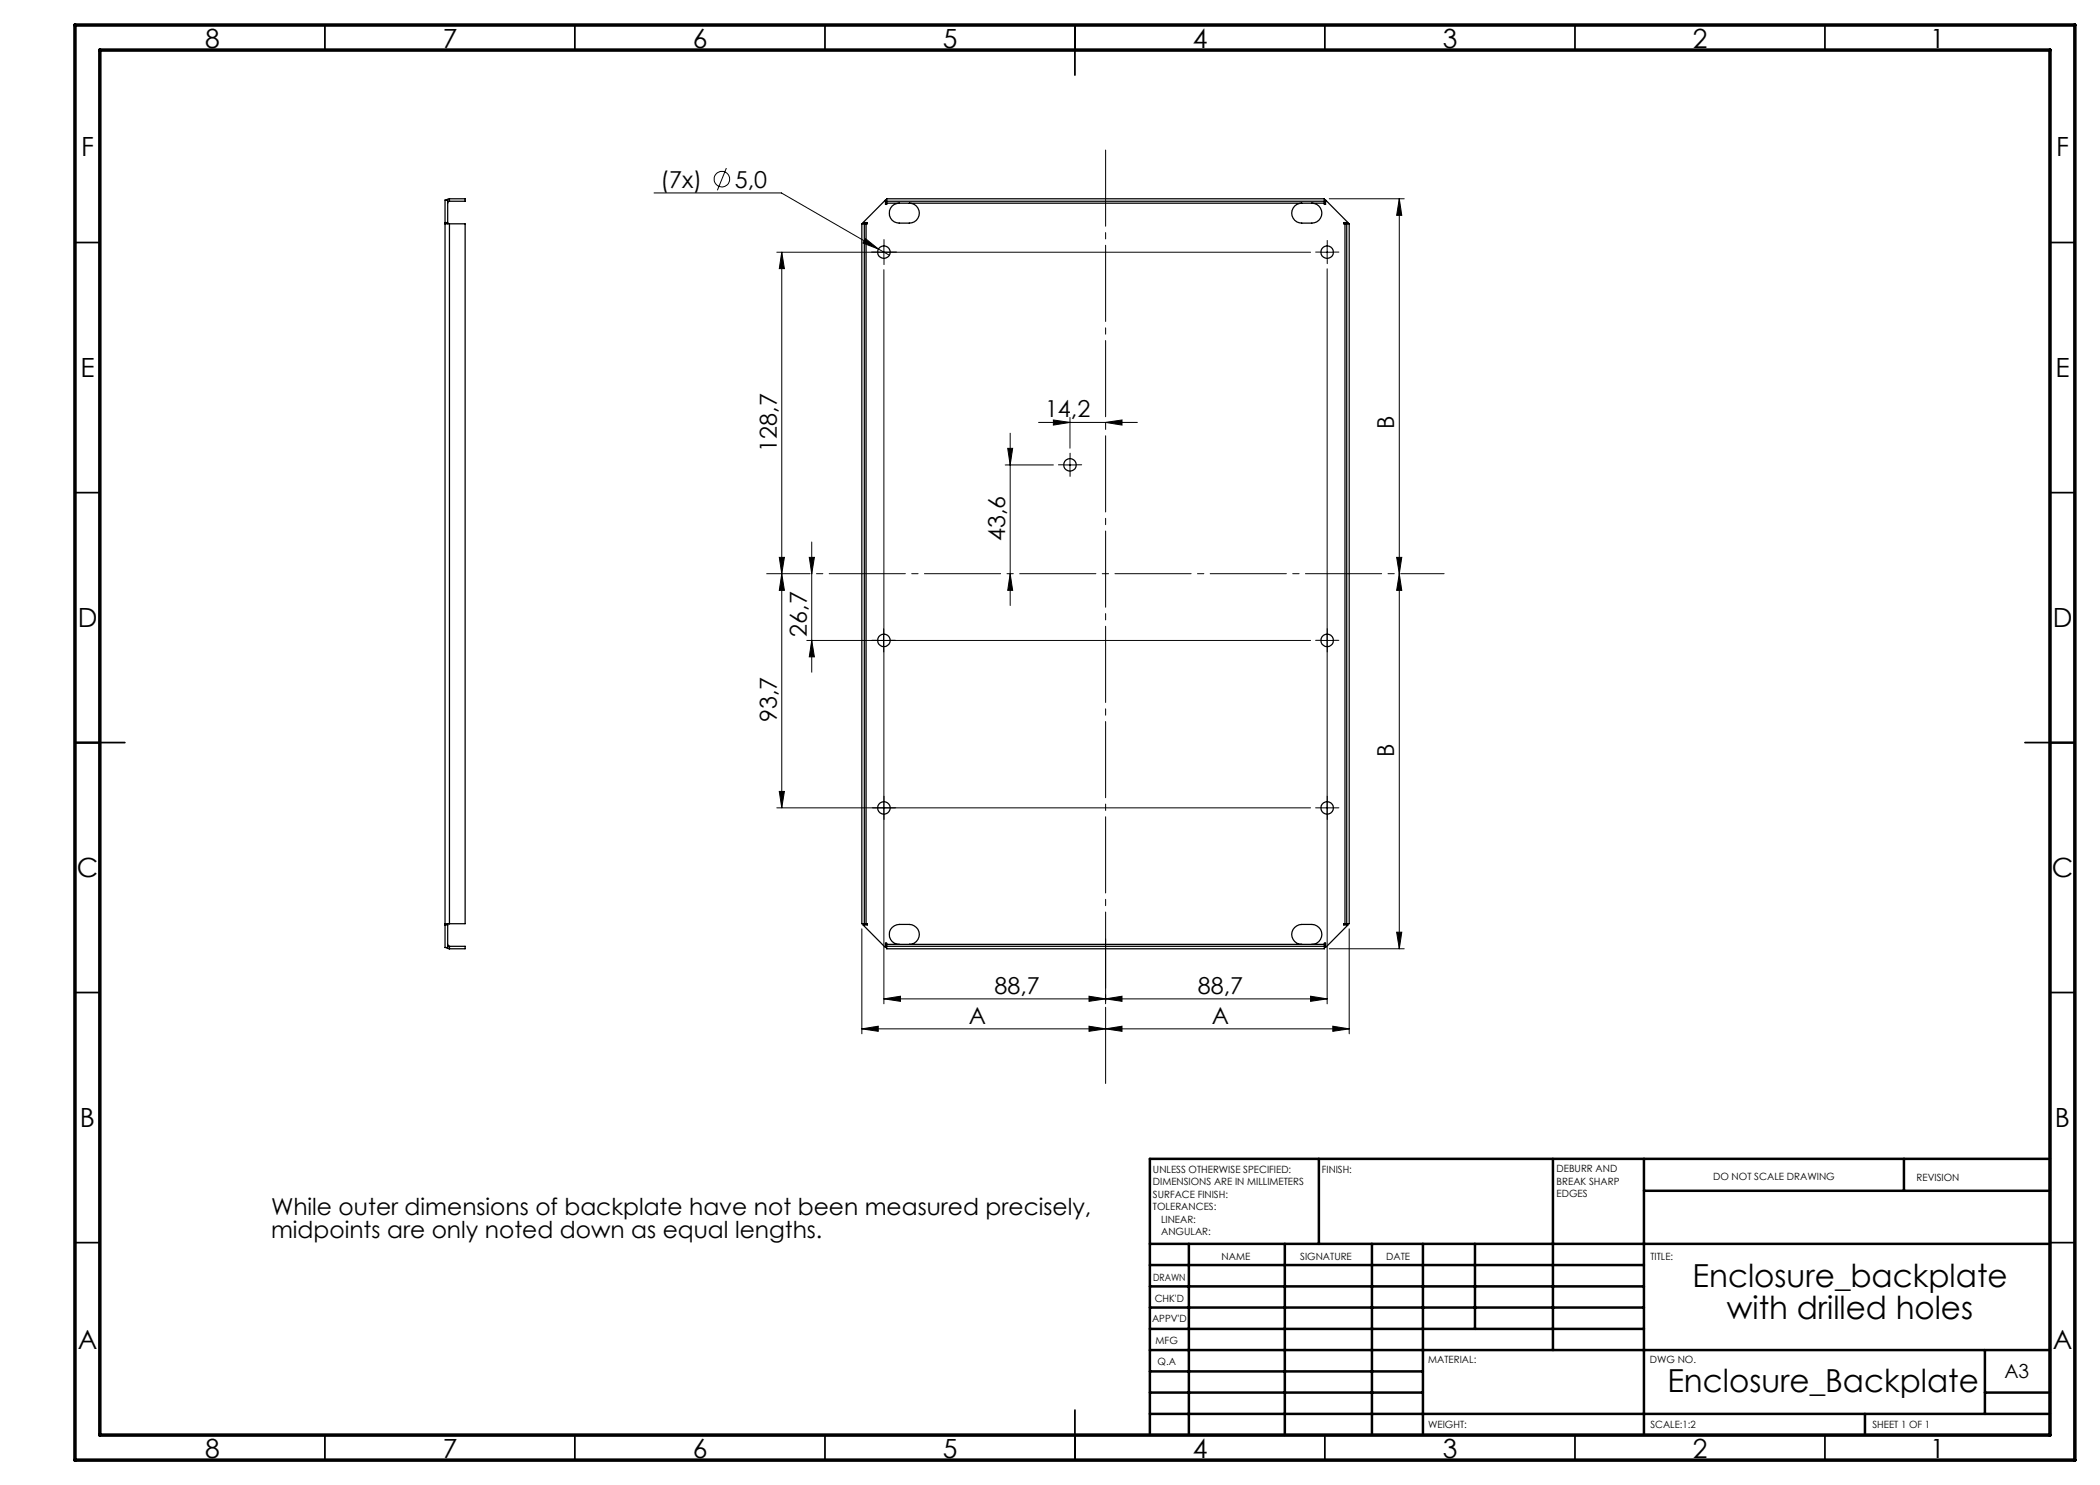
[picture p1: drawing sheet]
<svg xmlns="http://www.w3.org/2000/svg" width="420mm" height="297mm" viewBox="0 0 420 297" stroke-linecap="round" stroke-linejoin="round" font-family="sans-serif">
<g fill="none" stroke="#000" stroke-width=".2">
<path d="M130.8 38.6h25.5l19.4 11.2M145.3 33.6l-1.8 4.5M265.9 39.8h14.9M279.9 39.8v150M279.9 39.8l.5 3.3h-1.1zM155.4 50.4h106.7M156.4 50.4l.5 3.3h-1zM156.4 50.4v111.2M173.1 47.7l2.6 2.1-3.1-1.2zM175.7 49.8l2.2 1.2M176.8 49.2v2.5M176.8 53.9v146.9"/>
<path d="M264.2 50.4h2.5M265.4 49.2v2.5M265.4 53.8v147M201 93h9.7M201.5 89.7h1l-.5 3.3zM202 86.6v34.5M207.7 84.5h19.8M210.7 84l3.3 .5-3.3 .5zM212.8 93h2.4M214 83.5v6.1M214 91.7v2.5M221.1 84.5l3.3-.5v1z"/>
<path d="M155.9 111.5h1l-.5 3.3zM156.4 114.8l.5 3.3h-1zM161.9 111.5h1l-.6 3.3zM162.3 108.4v26M202 114.8l.5 3.3h-1zM279.3 111.5h1.1l-.5 3.3zM279.9 114.8l.5 3.3h-1.1zM161.4 128.1h100.7M162.3 128.1l.6 3.3h-1zM176.7 126.8v2.5M264.2 128.1h2.5M155.9 158.3h1l-.5 3.3z"/>
<path d="M155.4 161.6h106.7M264.2 161.6h2.5M172.4 185.8v21M176.8 199.8l3.3-.6v1.1zM217.8 199.2l3.3 .6-3.3 .5zM221.1 199.8l3.3-.6v1.1zM221.1 187.7v13.1M262.1 199.2l3.3 .6-3.3 .5zM265.4 199.8h-88.6M265.9 189.8h14.9M269.8 185.8v21M279.3 186.4h1.1l-.5 3.4z"/>
<path d="M172.4 205.8l3.2-.6v1.1zM172.4 205.8h97.4M217.8 205.2l3.3 .6-3.3 .5zM221.1 205.8l3.3-.6v1.1zM266.6 205.2l3.2 .6-3.2 .5z"/>
<circle cx="144.4" cy="35.8" r="1.55"/>
</g>
<path d="M221.1 29.7v187.3" fill="none" stroke="#000" stroke-width=".2" stroke-dasharray="15.2 1.3 1.3 1.3" stroke-dashoffset="-.3"/>
<path d="M153.3 114.7h135.5" fill="none" stroke="#000" stroke-width=".2" stroke-dasharray="15.2 1.3 1.3 1.3" stroke-dashoffset="6.6"/>
<g fill="none" stroke="#000" stroke-width=".2" stroke-dasharray="15.2 1.3 1.3 1.3">
<path d="M175.5 50.4h-1.2M176.8 49.2v-1.3M176.8 51.7v1.2M178 50.4h1.3M264.2 50.4h-1.1M265.4 49.2v-1.1M265.4 51.7v1M266.7 50.4h1.1M212.8 93h-1.1M214 91.7v-1.1M214 94.2v1.1M215.3 93h1"/>
<path d="M175.5 128.1h-1.1M176.7 126.8v-1.1M176.7 129.3v1.1M178 128.1h1.1M264.2 128.1h-1.1M265.4 126.8v-1.1M265.4 129.3v1.1M266.7 128.1h1.1M175.5 161.6h-1M176.8 160.3v-1.1M176.8 162.8v1.1M178 161.6h1.1"/>
<path d="M264.2 161.6h-1.1M265.4 160.3v-1.1M265.4 162.8v1.1M266.7 161.6h1.1"/>
</g>
<g fill="none" stroke="#000" stroke-width=".35">
<path d="M65 5v5M115 5v5M165 5v5M215 5v10M265 5v5M315 5v5M365 5v5M15 48.5h5M410 48.5h5M15 98.5h5M410 98.5h5M15 148.5h10"/>
<path d="M405 148.5h10M15 198.5h5M410 198.5h5M15 248.5h5M410 248.5h5M65 287v5M115 287v5M165 287v5M215 282v10M265 287v5M315 287v5M365 287v5"/>
</g>
<g fill="none" stroke="#000" stroke-width=".5">
<path d="M263.8 231.8v17M310.6 231.8v38.2M328.8 231.8v55.2M328.8 238.2h81.2M380.8 231.8v6.4M410 231.8h-180v55.2M230 248.8h180M230 257.3h98.8M230 253h98.8M237.8 248.8v38.2M257 248.8v38.2M274.4 248.8v38.2"/>
<path d="M284.6 248.8v38.2M295 248.8v17M230 265.8h98.8M230 261.5h98.8M230 278.5h54.6M230 274.3h54.6M230 270h180M397 278.5h13M397 270v12.8M230 282.8h180M373 282.8v4.2"/>
</g>
<path d="M15 5h400v287h-400zM20 10h390v277h-390z" fill="none" stroke="#000" stroke-width=".7"/>
<g fill="#000">
<path d="M173.1 47.7l2.6 2.1-3.1-1.2z"/>
<path d="M279.9 39.8l.5 3.3h-1.1zM279.3 111.5h1.1l-.5 3.3z"/>
<path d="M221.1 84.5l3.3-.5v1zM210.7 84l3.3 .5-3.3 .5z"/>
<path d="M155.9 111.5h1l-.5 3.3zM156.4 50.4l.5 3.3h-1zM202 114.8l.5 3.3h-1zM201.5 89.7h1l-.5 3.3z"/>
<path d="M156.4 114.8l.5 3.3h-1zM155.9 158.3h1l-.5 3.3zM161.9 111.5h1l-.6 3.3zM162.3 128.1l.6 3.3h-1z"/>
<path d="M221.1 199.8l3.3-.6v1.1zM262.1 199.2l3.3 .6-3.3 .5z"/>
<path d="M217.8 199.2l3.3 .6-3.3 .5zM176.8 199.8l3.3-.6v1.1zM217.8 205.2l3.3 .6-3.3 .5zM172.4 205.8l3.2-.6v1.1zM266.6 205.2l3.2 .6-3.2 .5zM221.1 205.8l3.3-.6v1.1z"/>
<path d="M279.3 186.4h1.1l-.5 3.4zM279.9 114.8l.5 3.3h-1.1z"/>
</g>
<g fill="none" stroke="#000" stroke-width=".25">
<path d="M89.9 39.8l-.6 .2M89.9 39.8h3.1v.4h-3.1M89.9 39.8v.4M89 44.8h.9M89 44.5h.5M89.5 44.8v-4.8h-.5v149.5h.5v-4.8M89.9 40.2l-.3 .2-.1 .2M89.9 44.8h3.1v139.9h-3.1M89.9 44.8v139.9M172.9 44.8h.3M172.9 44.8h-.5v139.9h.5M172.9 44.8v139.9"/>
<path d="M173.2 44.8v139.9M177.3 40.2v.4M177.3 40.2v-.4h87.6v.4M177.3 40.6v.3h-.2v-.9l-4.5 4.5h.9v.3h-.3M177.3 40.2h87.6M177.3 40.6h87.6M179.8 40.6a1.99 1.99 0 0 0-1.9 2 1.99 1.99 0 0 0 1.9 2 3.7 3.7 0 0 0 3.5-.5 2 2 0 0 0 .4-2.2 2 2 0 0 0-1.8-1.3M260.4 40.6a1.99 1.99 0 0 0-2.1 2 1.99 1.99 0 0 0 2.1 2 3.7 3.7 0 0 0 3.4-.5 2 2 0 0 0 .4-2.2 2 2 0 0 0-1.8-1.3M264.9 40.2v.4M264.9 40.6v.3h.2v-.9l4.5 4.5h-.9v.3h.3M269 44.8h.3M269 44.8v139.9"/>
<path d="M269.3 44.8h.5v139.9h-.5M269.3 44.8v139.9M89 184.7h.9M89 185h.5M89.3 189.5l.6 .3M89.5 188.9l.1 .2 .3 .2M89.9 189.3h3.1v.5h-3.1M89.9 189.3v.5M172.9 184.7h.3M173.2 184.7h.3v.3h-.9l4.5 4.5v-.9h.2v.3M177.3 188.9v.4M177.3 189.3v.5h87.6v-.5"/>
<path d="M177.3 189.3h87.6M177.3 188.9h87.6M179.8 188.9a1.99 1.99 0 0 1-1.9-2 1.99 1.99 0 0 1 1.9-2 3.5 3.5 0 0 1 3.5 .6 1.98 1.98 0 0 1 .4 2.2 1.98 1.98 0 0 1-1.8 1.2M260.4 188.9a1.99 1.99 0 0 1-2.1-2 1.99 1.99 0 0 1 2.1-2 3.5 3.5 0 0 1 3.4 .6 1.98 1.98 0 0 1 .4 2.2 1.98 1.98 0 0 1-1.8 1.2M264.9 188.9v.4M269 184.7h.3M269 184.7h-.3v.3h.9l-4.5 4.5v-.9h-.2v.3"/>
<circle cx="176.8" cy="50.4" r="1.26"/>
<circle cx="265.4" cy="50.4" r="1.26"/>
<circle cx="214" cy="93" r="1.26"/>
<circle cx="176.8" cy="128.1" r="1.26"/>
<circle cx="265.4" cy="128.1" r="1.26"/>
<circle cx="176.8" cy="161.6" r="1.25"/>
<circle cx="265.4" cy="161.6" r="1.25"/>
</g>
<g font-size="6.3">
<text x="338.5" y="257.5">Enclosure_backplate</text>
<text x="345.4" y="263.8">with drilled holes</text>
<text x="333.5" y="278.4">Enclosure_Backplate</text>
</g>
<g font-size="5.3">
<text x="41" y="9.5">8</text>
<text x="88.5" y="9.5">7</text>
<text x="138.5" y="9.5">6</text>
<text x="188.5" y="9.5">5</text>
<text x="238.5" y="9.5">4</text>
<text x="288.5" y="9.5">3</text>
<text x="338.5" y="9.5">2</text>
<text x="386" y="9.5">1</text>
<text x="16.2" y="31.2">F</text>
<text x="411.2" y="31.2">F</text>
<text x="16.1" y="75.5">E</text>
<text x="411.1" y="75.5">E</text>
<text x="15.5" y="125.5">D</text>
<text x="410.5" y="125.5">D</text>
<text x="15.4" y="175.5">C</text>
<text x="410.4" y="175.5">C</text>
<text x="16" y="225.5">B</text>
<text x="411" y="225.5">B</text>
<text x="15.5" y="269.7">A</text>
<text x="410.5" y="269.7">A</text>
<text x="41" y="291.5">8</text>
<text x="88.5" y="291.5">7</text>
<text x="138.5" y="291.5">6</text>
<text x="188.5" y="291.5">5</text>
<text x="238.5" y="291.5">4</text>
<text x="288.5" y="291.5">3</text>
<text x="338.5" y="291.5">2</text>
<text x="386" y="291.5">1</text>
</g>
<g font-size="4.7">
<text x="132.1" y="37.5">(7x)</text>
<text x="147" y="37.5">5,0</text>
<text x="209" y="83.5">14,2</text>
<text x="278.9" y="85.8" transform="rotate(-90 278.9 85.8)">B</text>
<text x="155.4" y="90.3" transform="rotate(-90 155.4 90.3)">128,7</text>
<text x="201" y="108.2" transform="rotate(-90 201 108.2)">43,6</text>
<text x="161.4" y="127.4" transform="rotate(-90 161.4 127.4)">26,7</text>
<text x="155.4" y="144.4" transform="rotate(-90 155.4 144.4)">93,7</text>
<text x="278.9" y="151.5" transform="rotate(-90 278.9 151.5)">B</text>
<text x="198.9" y="198.7">88,7</text>
<text x="239.6" y="198.7">88,7</text>
<text x="193.7" y="204.7">A</text>
<text x="242.4" y="204.7">A</text>
<text x="54.2" y="243.1">While outer dimensions of backplate have not been measured precisely,</text>
<text x="54.2" y="247.6">midpoints are only noted down as equal lengths.</text>
</g>
<text font-size="3.9" x="400.9" y="275.5">A3</text>
<g font-size="2">
<text x="230.6" y="234.6">UNLESS OTHERWISE SPECIFIED:</text>
<text x="230.6" y="237.1">DIMENSIONS ARE IN MILLIMETERS</text>
<text x="230.6" y="239.6">SURFACE FINISH:</text>
<text x="264.4" y="234.6">FINISH:</text>
<text x="311.3" y="234.5">DEBURR AND</text>
<text x="311.3" y="237">BREAK SHARP</text>
<text x="311.3" y="239.5">EDGES</text>
<text x="342.6" y="236">DO NOT SCALE DRAWING</text>
<text x="383.3" y="236.2">REVISION</text>
<text x="230.6" y="242.1">TOLERANCES:</text>
<text x="232.2" y="244.6">LINEAR:</text>
<text x="232.2" y="247.1">ANGULAR:</text>
<text x="244.3" y="252">NAME</text>
<text x="260" y="251.9">SIGNATURE</text>
<text x="277.2" y="251.9">DATE</text>
<text x="330.1" y="251.9">TITLE:</text>
<text x="230.6" y="256.1">DRAWN</text>
<text x="230.9" y="260.3">CHK'D</text>
<text x="230.4" y="264.4">APPV'D</text>
<text x="231.1" y="268.8">MFG</text>
<text x="231.5" y="273">Q.A</text>
<text x="285.6" y="272.5">MATERIAL:</text>
<text x="330" y="272.5">DWG NO.</text>
<text x="285.6" y="285.5">WEIGHT:</text>
<text x="330.1" y="285.6">SCALE:1:2</text>
<text x="374.5" y="285.6">SHEET 1 OF 1</text>
</g>
</svg>
